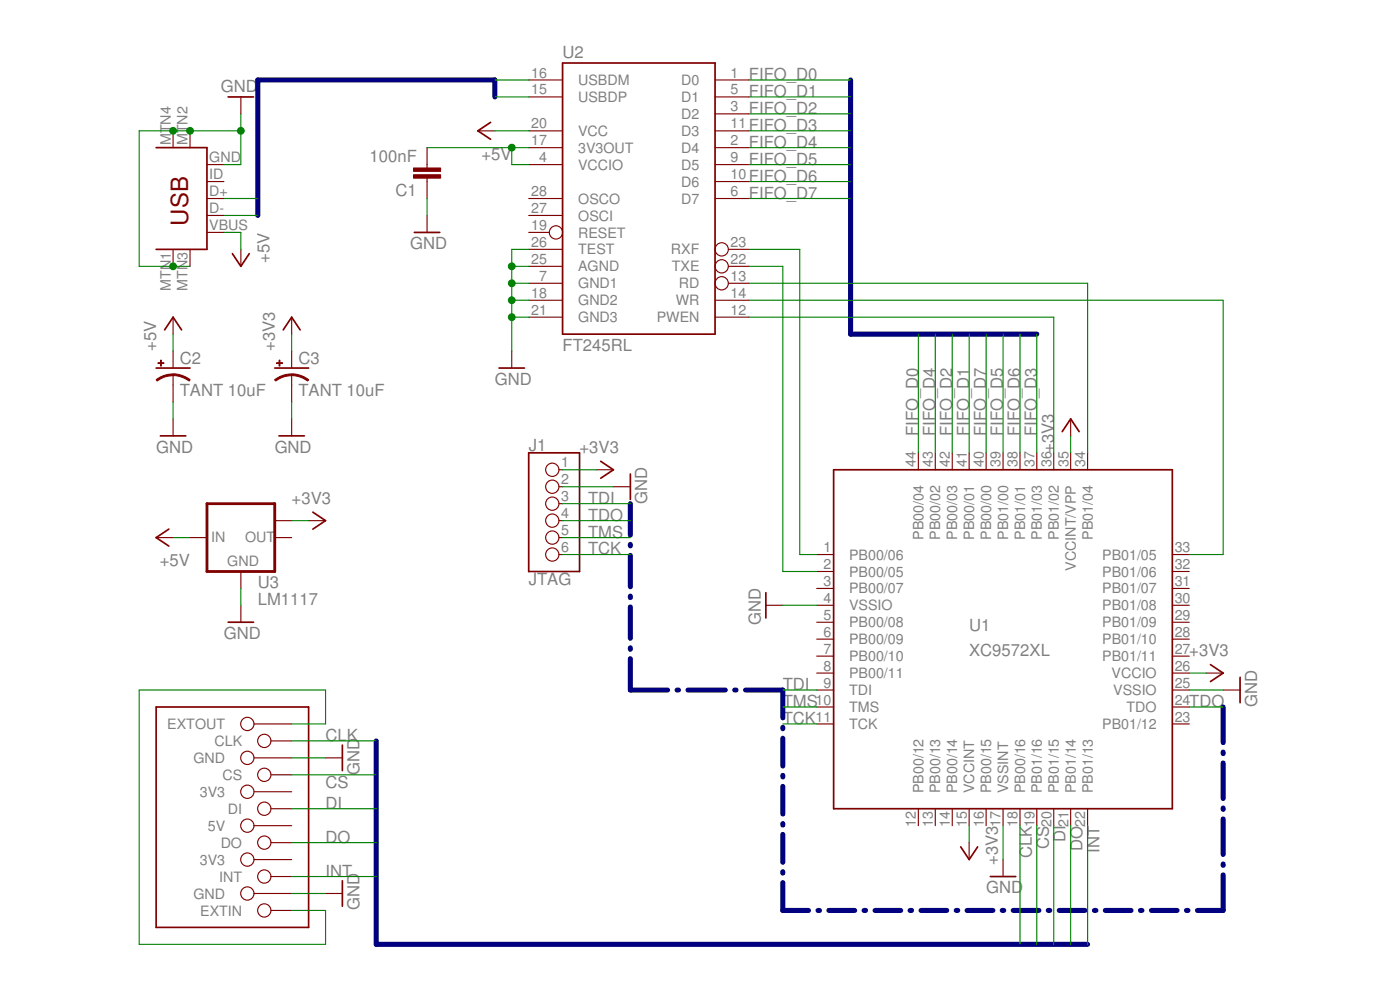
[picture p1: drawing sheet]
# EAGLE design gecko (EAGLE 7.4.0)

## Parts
C1  100nF  C-EUC0603  [C0603]
C2  TANT 10uF  CAP_POL1206-KIT  [EIA3216-KIT]
C3  TANT 10uF  CAP_POL1206-KIT  [EIA3216-KIT]
J1  JTAG  WIRE_6  [WIRE_6]
J2  USB-MINIB-5PIN  [USB-MINIB]
J3  GC_MEMCARD  [GC_MEMCARD]
U1  XC9572XL  XC9536_44VQ  [SQFP-S-10X10-44]
U2  FT245RL  [SSOP28DB]
U3  LM1117  LM1117MPX-3.3  [SOT223]

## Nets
+3V3: C3.A(+) J1.1 U1.15(VCCINT) U1.26(VCCIO) U1.35(VCCINT/VPP) U3.TAB(OUT1)
+5V: C2.A(+) J2.VBUS U2.20(VCC) U3.3(IN)
CLK: J3.11(CLK) U1.18(PB00/16)
CS: J3.9(CS) U1.19(PB01/16)
DI: J3.7(DI) U1.20(PB01/15)
DO: J3.5(DO) U1.21(PB01/14)
FIFO_D0: U1.44(PB00/04) U2.1(D0)
FIFO_D1: U1.41(PB00/01) U2.5(D1)
FIFO_D2: U1.42(PB00/03) U2.3(D2)
FIFO_D3: U1.37(PB01/03) U2.11(D3)
FIFO_D4: U1.43(PB00/02) U2.2(D4)
FIFO_D5: U1.39(PB01/00) U2.9(D5)
FIFO_D6: U1.38(PB01/01) U2.10(D6)
FIFO_D7: U1.40(PB00/00) U2.6(D7)
GND: C1.1 C2.C(-) C3.C(-) J1.2 J2.GND J2.MTN1(MTN2) J2.MTN2(MTN3) J2.MTN3(MTN1) J2.MTN4 J3.2(GND) J3.10(GND) U1.4(VSSIO) U1.17(VSSINT) U1.25(VSSIO) U2.7(GND1) U2.18(GND2) U2.21(GND3) U2.25(AGND) U2.26(TEST) U3.1(GND)
INT: J3.3(INT) U1.22(PB01/13)
N$1: C1.2 U2.4(VCCIO) U2.17(3V3OUT)
N$2: U1.36(PB01/02) U2.12(PWEN)
N$3: U1.33(PB01/05) U2.14(WR)
N$4: U1.34(PB01/04) U2.13(RD)
N$5: U1.1(PB00/06) U2.23(RXF)
N$6: U1.2(PB00/05) U2.22(TXE)
N$7: J3.1(EXTIN) J3.12(EXTOUT)
TCK: J1.6 U1.11(TCK)
TDI: J1.3 U1.9(TDI)
TDO: J1.4 U1.24(TDO)
TMS: J1.5 U1.10(TMS)
USB_D+: J2.D+ U2.15(USBDP)
USB_D-: J2.D- U2.16(USBDM)
Unconnected: J2.ID J3.4(3V3) J3.6(5V) J3.8(3V3) U1.3(PB00/07) U1.5(PB00/08) U1.6(PB00/09) U1.7(PB00/10) U1.8(PB00/11) U1.12(PB00/12) U1.13(PB00/13) U1.14(PB00/14) U1.16(PB00/15) U1.23(PB01/12) U1.27(PB01/11) U1.28(PB01/10) U1.29(PB01/09) U1.30(PB01/08) U1.31(PB01/07) U1.32(PB01/06) U2.19(RESET) U2.27(OSCI) U2.28(OSCO) U3.2(OUT)

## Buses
USB_D+,USB_D-
FIFO_D[0..7]
TDI,TMS,TDO,TCK
CLK,CS,DI,DO,INT

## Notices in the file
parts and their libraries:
SparkFun-DigitalIC: Licensing: Creative Commons ShareAlike 4.0 International - https://creativecommons.org/licenses/by-sa/4.0
